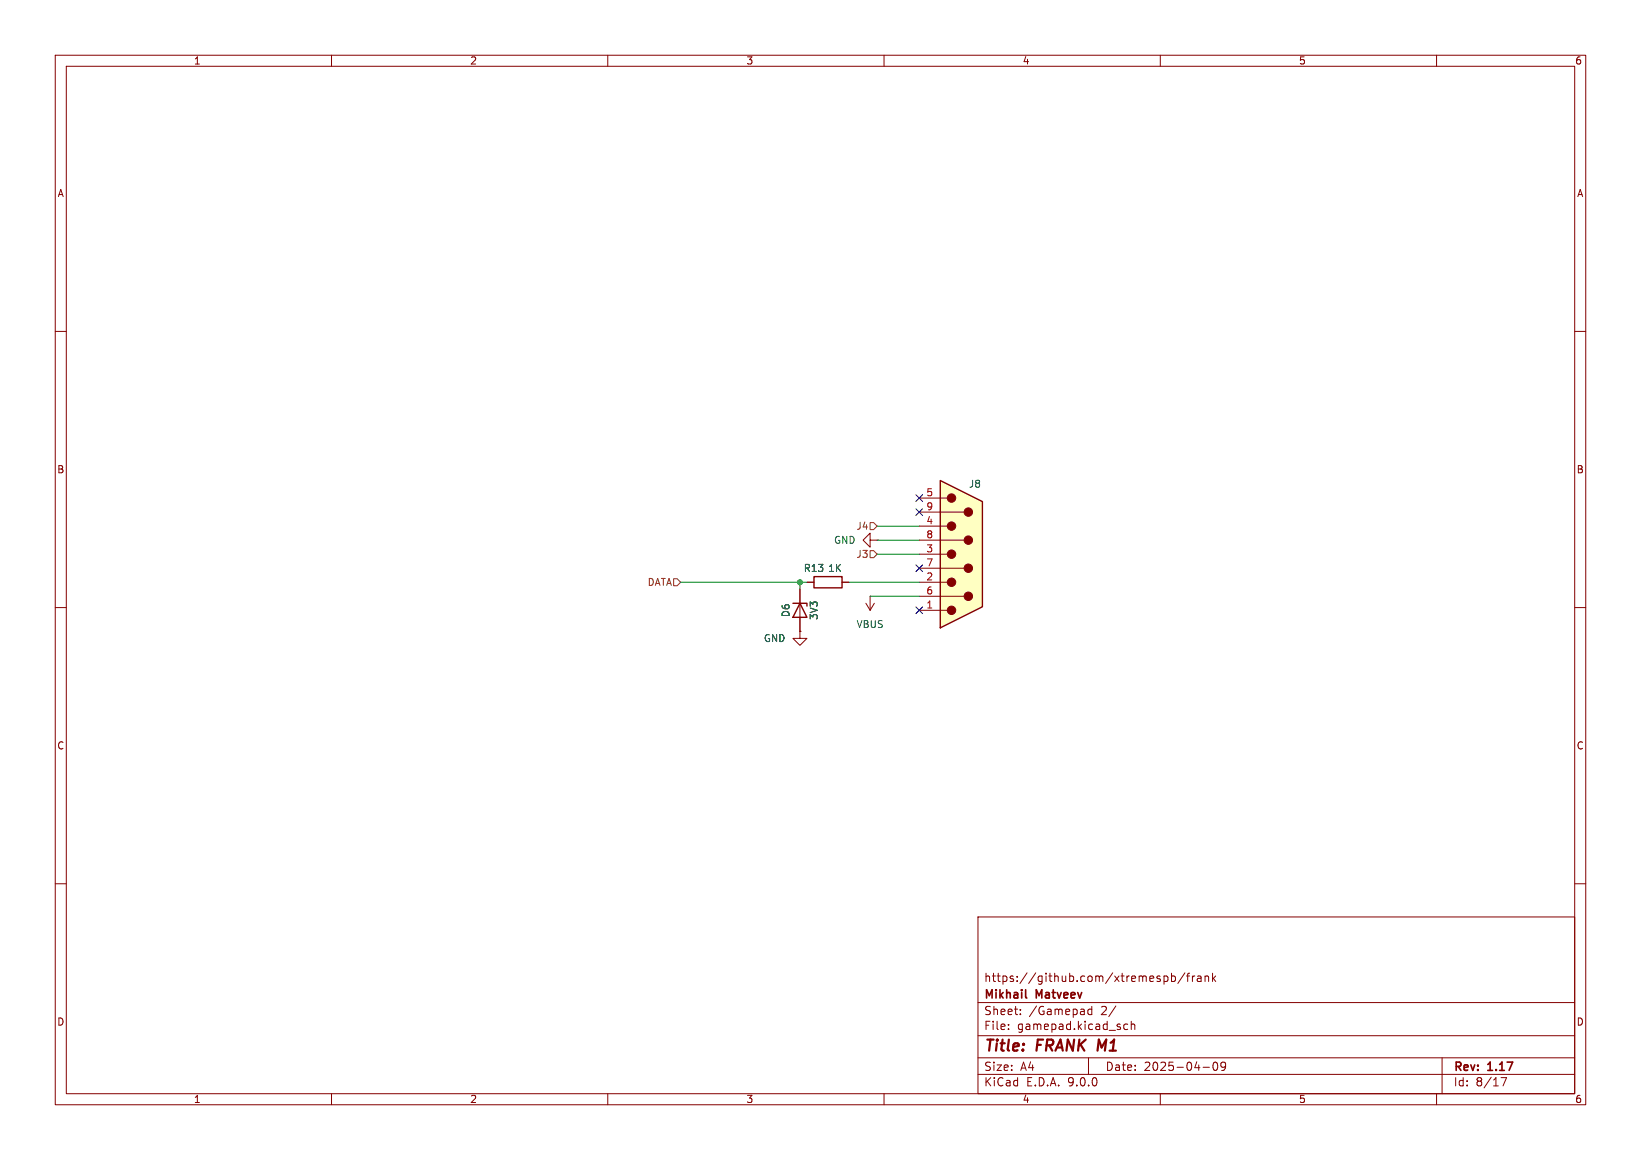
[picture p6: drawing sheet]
<svg xmlns="http://www.w3.org/2000/svg" width="297mm" height="210mm" viewBox="0 0 297 210" stroke-linecap="round" stroke-linejoin="round" font-family="sans-serif">
<g fill="none" stroke="#840000" stroke-width=".18">
<path d="M10 10h277v190h-277zM12 12h273v186h-273zM60 10v2M110 10v2M160 10v2M210 10v2M260 10v2M10 60h2M285 60h2M10 110h2M144.8 114.3v1.3h1.2l-1.2 1.2-1.3-1.2h1.3M144.8 114.3h.1"/>
<path d="M144.8 106.7v7.6M285 110h2M10 160h2M177 166h108v32h-108zM210.7 176.8l.4-.1 .3 .3v.4l-.2 .2h-.5M212 176.8l.5-.1 .2 .3v.4l-.1 .2h-.6M212 176.2v1.5M214.5 176.1l-1.3 2M214.7 176.7h.6M215.3 176.2l-.3 .2v1.3M215.8 176.7v1M216.2 176.7l-.2 .1-.2 .2"/>
<path d="M216.7 176.8h.6l.1 .9M217.4 177.1h-.5a.29 .29 0 0 0-.2 .3 .29 .29 0 0 0 .2 .3l.5-.1M218.1 176.8l.2-.1 .4 .1v.9M218.1 176.7v1M219.5 176.2v1.5M219.6 177.1l.4 .6M220 176.7l-.5 .6M285 160h2M60 198v2M110 198v2M160 198v2M177 194.5h108"/>
<path d="M177 191.5h108M177 187.5h108M177 181.5h108M182.5 186.3v.1M182.5 185.5v.1M184.7 183.6v.1M184.7 182.8v.1M197 191.5v3M197.6 182.2v1.5M197.6 182.8l-.4-.1-.3 .3v.4l.1 .2h.6M202 182.1l-1.3 2M204.1 185.5l-.4-.1-.3 .3v.4l.1 .2h.6"/>
<path d="M204.7 185.5l.3-.1 .3 .1 .1 .9M204.7 184.9v1.5M210 198v2M217.7 193.2h1.2M219.7 192.4l.2-.1a.8 .8 0 0 1 .5 .7 .8 .8 0 0 1-.5 .8l-.2-.1-.2-.5zM221.8 192.9l-.3 .3h-.3l-.2-.3 .1-.5 .4-.1 .2 .1a.99 .99 0 0 1-.3 1.4h-.3M260 198v2M261 191.5v6.5M271.7 195.1h1l-.7 1.5"/>
</g>
<path d="M185.6 180.5l.2 .2" fill="none" stroke="#840000" stroke-width=".3"/>
<path d="M143.5 109.2h2.5v.5M144.8 109.2l1.2 2.6h-2.5z" fill="none" stroke="#840000" stroke-width=".25"/>
<path d="M170.2 87l7.6 3.8v19.1l-7.6 3.8z" fill="#ffffc2"/>
<g fill="none" stroke="#840000" stroke-width=".18">
<path d="M157.5 97.8v-1.3l-1.3 1.3 1.3 1.3v-1.3h1.2M158.7 97.8h.1M166.4 90.2h5M166.4 92.7h8.1M166.4 95.3h5M166.4 97.8h8.1M144.8 114.3h.1M144.8 106.7v2.5M144.8 111.8v2.5M146 105.4h1.3M152.4 105.4h1.3M156.7 109.2l.8 1.3"/>
<path d="M157.5 108h.1M157.5 108v2.5M158.2 109.2l-.7 1.3M166.4 100.3h5M166.4 102.9h8.1M166.4 105.4h5M166.4 108h8.1M166.4 110.5h5"/>
</g>
<path d="M170.2 87l7.6 3.8v19.1l-7.6 3.8zM147.3 104.4h5.1v2h-5.1z" fill="none" stroke="#840000" stroke-width=".25"/>
<g fill="#840000" stroke="#840000" stroke-width=".18">
<circle cx="172.2" cy="90.2" r=".76"/>
<circle cx="172.2" cy="95.2" r=".76"/>
<circle cx="172.2" cy="100.3" r=".76"/>
<circle cx="172.2" cy="105.4" r=".76"/>
<circle cx="172.2" cy="110.5" r=".76"/>
<circle cx="175.3" cy="92.7" r=".76"/>
<circle cx="175.3" cy="97.8" r=".76"/>
<circle cx="175.3" cy="102.9" r=".76"/>
<circle cx="175.3" cy="107.9" r=".76"/>
</g>
<path d="M157.5 99.7h.6l.6 .6-.6 .7h-.6zM157.5 94.6h.6l.6 .7-.6 .6h-.6zM121.9 104.8h.7l.6 .6-.6 .6h-.7z" fill="none" stroke="#725600" stroke-width=".18"/>
<path d="M158.7 97.8h7.7M158.7 95.3h7.7M123.2 105.4h22.8M144.8 105.4v1.3M153.7 105.4h12.7M157.5 108h8.9M158.7 100.3h7.7" fill="none" stroke="#009600" stroke-width=".18"/>
<path d="M165.8 92.1l1.2 1.2M165.8 89.6l1.2 1.2M167 92.1l-1.2 1.2M167 89.6l-1.2 1.2M165.8 109.9l1.2 1.2M165.8 102.3l1.2 1.2M167 109.9l-1.2 1.2M167 102.3l-1.2 1.2" fill="none" stroke="#000084" stroke-width=".18"/>
<circle cx="144.8" cy="105.4" r=".46" fill="#009600" stroke="#009600" stroke-width=".18"/>
<g font-size="2.8" fill="#840000">
<text x="178" y="190.9">Title:</text>
<text x="187.7" y="190.9">FRANK M1</text>
</g>
<g font-size="2.1" fill="#840000">
<text x="178" y="178">https://github.com/xtremespb/frank</text>
<text x="178" y="184">Sheet:</text>
<text x="178" y="181.2">Mikhail</text>
<text x="186.2" y="184">/Gamepad</text>
<text x="187.6" y="181.2">Matveev</text>
<text x="199.3" y="184">2/</text>
<text x="178" y="186.7">File:</text>
<text x="184.1" y="186.7">gamepad.kicad_sch</text>
<text x="178" y="196.9">KiCad</text>
<text x="178" y="194.1">Size:</text>
<text x="184.7" y="194.1">A4</text>
<text x="185.7" y="196.9">E.D.A.</text>
<text x="193.3" y="196.9">9.0.0</text>
<text x="200" y="194.1">Date:</text>
<text x="207" y="194.1">2025-04-09</text>
<text x="263" y="194.3">Rev:</text>
<text x="263" y="196.9">Id:</text>
<text x="267.1" y="196.9">8/17</text>
<text x="269.4" y="194.3">1.17</text>
</g>
<g font-size="1.8" fill="#840000">
<text x="35" y="11.9">1</text>
<text x="85" y="11.9">2</text>
<text x="135" y="11.9">3</text>
<text x="185" y="11.9">4</text>
<text x="235" y="11.9">5</text>
<text x="285" y="11.9">6</text>
<text x="10.3" y="35.9">A</text>
<text x="285.3" y="35.9">A</text>
<text x="10.3" y="85.9">B</text>
<text x="285.3" y="85.9">B</text>
<text x="10.3" y="135.9">C</text>
<text x="285.3" y="135.9">C</text>
<text x="10.3" y="185.9">D</text>
<text x="285.3" y="185.9">D</text>
<text x="35" y="199.9">1</text>
<text x="85" y="199.9">2</text>
<text x="135" y="199.9">3</text>
<text x="185" y="199.9">4</text>
<text x="235" y="199.9">5</text>
<text x="285" y="199.9">6</text>
</g>
<g font-size="1.8" fill="#a90000">
<text x="167.6" y="89.9">5</text>
<text x="167.6" y="92.5">9</text>
<text x="167.6" y="95">4</text>
<text x="167.6" y="97.5">8</text>
<text x="167.6" y="100.1">3</text>
<text x="167.6" y="102.6">7</text>
<text x="167.6" y="105.2">2</text>
<text x="167.6" y="107.7">6</text>
<text x="167.6" y="110.2">1</text>
</g>
<g font-size="1.8" fill="#006464">
<text x="175.3" y="88.5">J8</text>
<text x="150.9" y="98.7">GND</text>
<text x="145.4" y="103.7">R13</text>
<text x="149.8" y="103.7">1K</text>
<text x="143.1" y="111.8" transform="rotate(-90 143.1 111.8)">D6</text>
<text x="148.2" y="112.3" transform="rotate(-90 148.2 112.3)">3V3</text>
<text x="154.9" y="113.9">VBUS</text>
<text x="138.2" y="116.4">GND</text>
</g>
<g font-size="1.8" fill="#725600">
<text x="154.9" y="101.2">J3</text>
<text x="154.9" y="96.1">J4</text>
<text x="117.1" y="106.3">DATA</text>
</g>
</svg>
